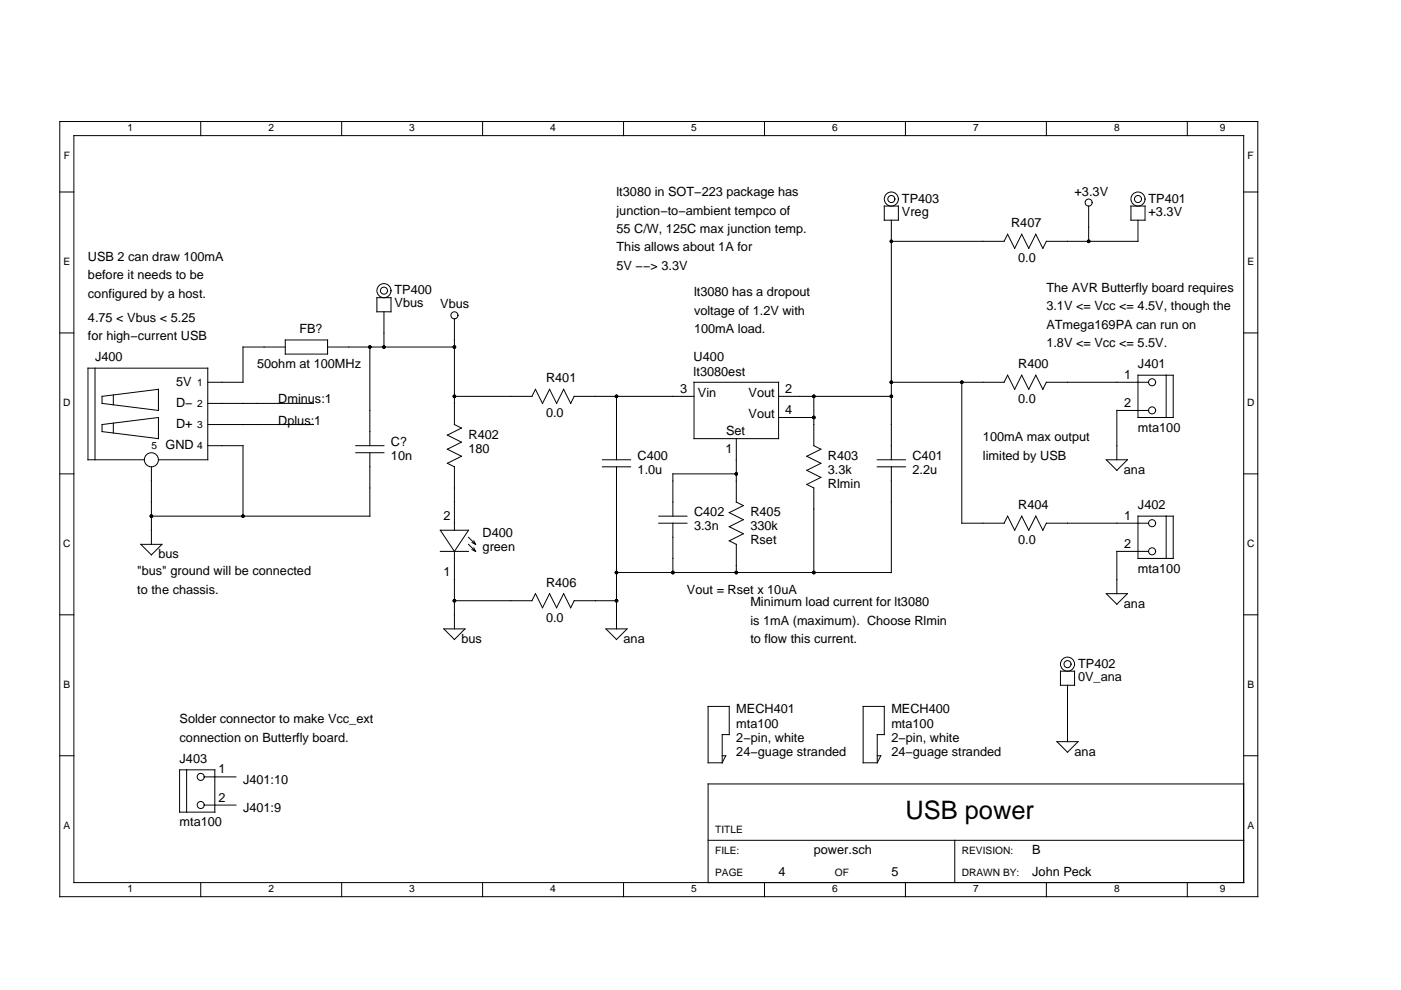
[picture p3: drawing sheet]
<svg xmlns="http://www.w3.org/2000/svg" width="297mm" height="210mm" viewBox="0 0 297 210" stroke-linecap="round" stroke-linejoin="round" font-family="sans-serif">
<g fill="none" stroke="#000" stroke-width=".21">
<path d="M12.7 25.8h254v164.3h-254zM15.7 28.8h248v158.3h-248zM42.6 25.8v3M72.4 25.8v3M102.3 25.8v3M132.2 25.8v3M162.1 25.8v3M192 25.8v3M221.9 25.8v3M251.7 25.8v3M12.7 40.7h3M187.5 43.7h3v3h-3z"/>
<path d="M189 46.7v50.8M230.8 43.7v7.5M239.8 43.7h3v3h-3zM241.3 46.7v4.5h-19.4l-.8 1.5-1.5-3-1.5 3-1.5-3-1.5 3-1.5-3-.7 1.5h-23.9M263.7 40.7h3M12.7 70.6h3M20.1 78.1v19.4M60.5 73.6h-9v7.4h-7.4M60.5 72.1h9v3h-9zM69.5 73.6h26.8M78.4 73.6v20.9M79.9 63.1h3v3h-3z"/>
<path d="M81.4 66.1v7.5M96.3 67.6v22.4l1.5 .8-2.9 1.5 2.9 1.4-2.9 1.5 2.9 1.5-2.9 1.5 1.4 .8v13.4M241.3 79.6h7.4v8.9h-7.4zM247.3 79.6v8.9M263.7 70.6h3M21.6 84l12-1.5v4.5l-12-1.5zM21.6 90l12-1.5v4.5l-12-1.5zM24 83.7v2.1M24 89.7v2.1M30.6 97.5h-11.9v-19.4h25.4v19.4h-10.5M32.1 99v16.4M44.1 85.5h22.4"/>
<path d="M44.1 94.5h7.4v14.9M44.1 90h22.4M75.4 94.5h6M75.4 96h6M78.4 96v13.4h-46.3M96.3 84h16.5l.7-1.5 1.5 3 1.5-3 1.5 3 1.5-3 1.5 3 .7-1.5h25.4M127.7 97.5h6M127.7 99h6M130.7 84v13.5M130.7 99v34.3M147.1 81h18v12h-18zM156.1 93v13.4l1.5 .8-3 1.5 3 1.5-3 1.5 3 1.5-3 1.5 1.5 .7v6"/>
<path d="M165.1 84h23.9M165.1 88.5h7.4M172.5 84v10.5l1.5 .7-2.9 1.5 2.9 1.5-2.9 1.5 2.9 1.5-2.9 1.5 1.4 .8v17.9M186 97.5h6M186 99h6M189 81h23.9l.7-1.4 1.5 2.9 1.5-2.9 1.5 2.9 1.5-2.9 1.5 2.9 .8-1.5h21.6M189 99v22.4h-58.3M203.9 81v29.9h9l.7-1.5 1.5 3 1.5-3 1.5 3 1.5-3 1.5 3 .8-1.5h21.6M234.6 97.5h4.4l-2.2 2.2zM243.5 87h-6.7v10.5M12.7 100.5h3M29.9 115.4h4.4l-2.2 2.3z"/>
<path d="M93.4 112.4h5.9l-3 4.5zM93.4 116.9h5.9M96.3 116.9v16.4M99.3 113.9l1.5 1.5M99.3 115.4l1.5 1.5M100.1 116.5l.7 .4M100.1 115l.7 .4M100.5 116.2l.3 .7M100.5 114.7l.3 .7M139.7 109.4h6M139.7 110.9h6M142.7 110.9v10.5"/>
<path d="M156.1 100.5h-13.4v8.9M241.3 109.4h7.4v9h-7.4zM243.5 116.9h-6.7v9M247.3 109.4v9M263.7 100.5h3M12.7 130.4h3M94.1 133.3h4.5l-2.3 2.3zM96.3 127.4h16.5l.7-1.5 1.5 3 1.5-3 1.5 3 1.5-3 1.5 3 .7-1.5h9M128.5 133.3h4.5l-2.3 2.3zM234.6 125.9h4.4l-2.2 2.2zM263.7 130.4h3M150.1 149.8h4.5v6h-1.5v5.9h-3z"/>
<path d="M183 149.8h4.5v6h-1.5v5.9h-3zM224.1 157.2h4.5l-2.3 2.3zM224.8 142.3h3v3h-3zM226.3 145.3v11.9M12.7 160.2h3M38.1 163.2h7.4v9h-7.4zM39.6 163.2v9M43.3 170.7h6.7M43.3 164.7h6.7M150.1 178.2h113.6M153.1 160.2h.8l-.8 1.5M186 160.2h.7l-.7 1.5"/>
<path d="M202.4 178.2v8.9M263.7 166.2h-113.6v20.9M263.7 160.2h3M42.6 187.1v3M72.4 187.1v3M102.3 187.1v3M132.2 187.1v3M162.1 187.1v3M192 187.1v3M221.9 187.1v3M251.7 187.1v3"/>
<circle cx="189" cy="42.2" r=".75"/>
<circle cx="189" cy="42.2" r="1.49"/>
<circle cx="230.8" cy="42.9" r=".75"/>
<circle cx="241.3" cy="42.2" r=".75"/>
<circle cx="241.3" cy="42.2" r="1.49"/>
<circle cx="81.4" cy="61.6" r=".75"/>
<circle cx="81.4" cy="61.6" r="1.49"/>
<circle cx="96.3" cy="66.9" r=".75"/>
<circle cx="32.1" cy="97.5" r="1.49"/>
<circle cx="244.3" cy="87" r=".75"/>
<circle cx="244.3" cy="81" r=".75"/>
<circle cx="244.3" cy="110.9" r=".75"/>
<circle cx="244.3" cy="116.9" r=".75"/>
<circle cx="226.3" cy="140.8" r="1.49"/>
<circle cx="226.3" cy="140.8" r=".75"/>
<circle cx="42.6" cy="170.7" r=".75"/>
<circle cx="42.6" cy="164.7" r=".75"/>
</g>
<g fill="#000">
<circle cx="189" cy="51.2" r=".37"/>
<circle cx="230.8" cy="51.2" r=".37"/>
<circle cx="78.4" cy="73.6" r=".37"/>
<circle cx="81.4" cy="73.6" r=".37"/>
<circle cx="96.3" cy="73.6" r=".37"/>
<circle cx="96.3" cy="84" r=".37"/>
<circle cx="130.7" cy="84" r=".37"/>
<circle cx="172.5" cy="84" r=".37"/>
<circle cx="172.5" cy="88.5" r=".37"/>
<circle cx="189" cy="81" r=".37"/>
<circle cx="189" cy="84" r=".37"/>
<circle cx="203.9" cy="81" r=".37"/>
<circle cx="32.1" cy="109.4" r=".37"/>
<circle cx="51.5" cy="109.4" r=".37"/>
<circle cx="156.1" cy="100.5" r=".37"/>
<circle cx="96.3" cy="127.4" r=".37"/>
<circle cx="130.7" cy="127.4" r=".37"/>
<circle cx="130.7" cy="121.4" r=".37"/>
<circle cx="142.7" cy="121.4" r=".37"/>
<circle cx="156.1" cy="121.4" r=".37"/>
<circle cx="172.5" cy="121.4" r=".37"/>
</g>
<text font-size="5.4" x="192" y="173.7">USB power</text>
<g font-size="2.7">
<text x="130.7" y="41.6">lt3080 in SOT−223 package has</text>
<text x="227.8" y="41.5">+3.3V</text>
<text x="130.7" y="45.5">junction−to−ambient tempco of</text>
<text x="191.2" y="42.9">TP403</text>
<text x="191.2" y="45.7">Vreg</text>
<text x="243.5" y="42.9">TP401</text>
<text x="243.5" y="45.7">+3.3V</text>
<text x="130.7" y="49.4">55 C/W, 125C max junction temp.</text>
<text x="130.7" y="53.3">This allows about 1A for</text>
<text x="214.4" y="48.2">R407</text>
<text x="18.7" y="55.3">USB 2 can draw 100mA</text>
<text x="18.7" y="59.2">before it needs to be</text>
<text x="130.7" y="57.1">5V −−&gt; 3.3V</text>
<text x="215.9" y="55.6">0.0</text>
<text x="18.7" y="63.1">configured by a host.</text>
<text x="83.6" y="62.4">TP400</text>
<text x="83.6" y="65.2">Vbus</text>
<text x="93.4" y="65.4">Vbus</text>
<text x="147.1" y="62.8">lt3080 has a dropout</text>
<text x="221.9" y="61.9">The AVR Butterfly board requires</text>
<text x="221.9" y="65.8">3.1V &lt;= Vcc &lt;= 4.5V, though the</text>
<text x="18.7" y="68.2">4.75 &lt; Vbus &lt; 5.25</text>
<text x="63.5" y="70.6">FB?</text>
<text x="147.1" y="66.7">voltage of 1.2V with</text>
<text x="147.1" y="70.6">100mA load.</text>
<text x="221.9" y="69.7">ATmega169PA can run on</text>
<text x="18.7" y="72.1">for high−current USB</text>
<text x="20.1" y="76.6">J400</text>
<text x="147.1" y="76.6">U400</text>
<text x="221.9" y="73.6">1.8V &lt;= Vcc &lt;= 5.5V.</text>
<text x="37.3" y="81.8">5V</text>
<text x="54.5" y="78.1">50ohm at 100MHz</text>
<text x="115.8" y="81">R401</text>
<text x="144.2" y="83.4">3</text>
<text x="147.1" y="79.6">lt3080est</text>
<text x="166.5" y="83.4">2</text>
<text x="215.9" y="78.1">R400</text>
<text x="238.4" y="80.4">1</text>
<text x="241.3" y="78.1">J401</text>
<text x="37.3" y="86.3">D−</text>
<text x="59" y="85.5">Dminus:1</text>
<text x="115.8" y="88.5">0.0</text>
<text x="148" y="84.1">Vin</text>
<text x="158.7" y="84.1">Vout</text>
<text x="158.7" y="88.6">Vout</text>
<text x="166.5" y="87.8">4</text>
<text x="215.9" y="85.5">0.0</text>
<text x="238.4" y="86.4">2</text>
<text x="35.1" y="95.2">GND</text>
<text x="37.3" y="90.8">D+</text>
<text x="59" y="90">Dplus:1</text>
<text x="82.9" y="94.5">C?</text>
<text x="99.3" y="96">180</text>
<text x="99.3" y="93">R402</text>
<text x="153.8" y="96">1</text>
<text x="153.9" y="92.3">Set</text>
<text x="208.4" y="93.6">100mA max output</text>
<text x="241.3" y="91.5">mta100</text>
<text x="82.9" y="97.5">10n</text>
<text x="135.2" y="97.5">C400</text>
<text x="135.2" y="100.5">1.0u</text>
<text x="175.5" y="100.5">3.3k</text>
<text x="175.5" y="97.5">R403</text>
<text x="193.5" y="100.5">2.2u</text>
<text x="193.5" y="97.5">C401</text>
<text x="208.4" y="97.5">limited by USB</text>
<text x="238.3" y="100.5">ana</text>
<text x="175.5" y="103.5">Rlmin</text>
<text x="215.9" y="107.9">R404</text>
<text x="241.3" y="107.9">J402</text>
<text x="94" y="110.2">2</text>
<text x="102.3" y="113.9">D400</text>
<text x="147.1" y="109.4">C402</text>
<text x="147.1" y="112.4">3.3n</text>
<text x="159.1" y="112.4">330k</text>
<text x="159.1" y="109.4">R405</text>
<text x="238.4" y="110.3">1</text>
<text x="33.6" y="118.4">bus</text>
<text x="102.3" y="116.9">green</text>
<text x="159.1" y="115.4">Rset</text>
<text x="215.9" y="115.4">0.0</text>
<text x="238.4" y="116.2">2</text>
<text x="29.1" y="122">&quot;bus&quot; ground will be connected</text>
<text x="29.1" y="125.9">to the chassis.</text>
<text x="94" y="122.1">1</text>
<text x="115.8" y="124.4">R406</text>
<text x="145.7" y="125.9">Vout = Rset x 10uA</text>
<text x="241.3" y="121.4">mta100</text>
<text x="115.8" y="131.8">0.0</text>
<text x="159.1" y="128.6">Minimum load current for lt3080</text>
<text x="238.3" y="128.9">ana</text>
<text x="97.8" y="136.3">bus</text>
<text x="132.2" y="136.3">ana</text>
<text x="159.1" y="132.4">is 1mA (maximum). Choose Rlmin</text>
<text x="159.1" y="136.3">to flow this current.</text>
<text x="228.6" y="141.6">TP402</text>
<text x="228.6" y="144.3">0V_ana</text>
<text x="38.1" y="153.4">Solder connector to make Vcc_ext</text>
<text x="156.1" y="151.3">MECH401</text>
<text x="156.1" y="154.3">mta100</text>
<text x="189" y="151.3">MECH400</text>
<text x="189" y="154.3">mta100</text>
<text x="38.1" y="161.7">J403</text>
<text x="38.1" y="157.2">connection on Butterfly board.</text>
<text x="156.1" y="157.2">2−pin, white</text>
<text x="156.1" y="160.2">24−guage stranded</text>
<text x="189" y="157.2">2−pin, white</text>
<text x="189" y="160.2">24−guage stranded</text>
<text x="227.8" y="160.2">ana</text>
<text x="46.3" y="164">1</text>
<text x="51.5" y="166.2">J401:10</text>
<text x="46.3" y="169.9">2</text>
<text x="51.5" y="172.2">J401:9</text>
<text x="38.1" y="175.2">mta100</text>
<text x="165.1" y="185.6">4</text>
<text x="172.5" y="181.2">power.sch</text>
<text x="189" y="185.6">5</text>
<text x="218.9" y="185.6">John Peck</text>
<text x="218.9" y="181.2">B</text>
</g>
<g font-size="2.2">
<text x="27" y="27.8">1</text>
<text x="56.9" y="27.8">2</text>
<text x="86.8" y="27.8">3</text>
<text x="116.7" y="27.8">4</text>
<text x="146.5" y="27.8">5</text>
<text x="176.4" y="27.8">6</text>
<text x="206.3" y="27.8">7</text>
<text x="236.2" y="27.8">8</text>
<text x="258.6" y="27.8">9</text>
<text x="13.5" y="33.8">F</text>
<text x="264.5" y="33.8">F</text>
<text x="13.4" y="56.2">E</text>
<text x="264.5" y="56.2">E</text>
<text x="41.8" y="81.8">1</text>
<text x="13.4" y="86.1">D</text>
<text x="41.8" y="86.3">2</text>
<text x="264.4" y="86.1">D</text>
<text x="32.1" y="95.3">5</text>
<text x="41.8" y="95.2">4</text>
<text x="41.8" y="90.8">3</text>
<text x="13.4" y="116">C</text>
<text x="264.4" y="116">C</text>
<text x="13.4" y="145.9">B</text>
<text x="264.5" y="145.9">B</text>
<text x="13.4" y="175.7">A</text>
<text x="151.6" y="176.7">TITLE</text>
<text x="264.5" y="175.7">A</text>
<text x="151.6" y="181.2">FILE:</text>
<text x="151.6" y="185.6">PAGE</text>
<text x="177" y="185.6">OF</text>
<text x="203.9" y="181.2">REVISION:</text>
<text x="203.9" y="185.6">DRAWN BY:</text>
<text x="27" y="189.2">1</text>
<text x="56.9" y="189.2">2</text>
<text x="86.8" y="189.2">3</text>
<text x="116.7" y="189.2">4</text>
<text x="146.5" y="189.2">5</text>
<text x="176.4" y="189.2">6</text>
<text x="206.3" y="189.2">7</text>
<text x="236.2" y="189.2">8</text>
<text x="258.6" y="189.2">9</text>
</g>
</svg>
